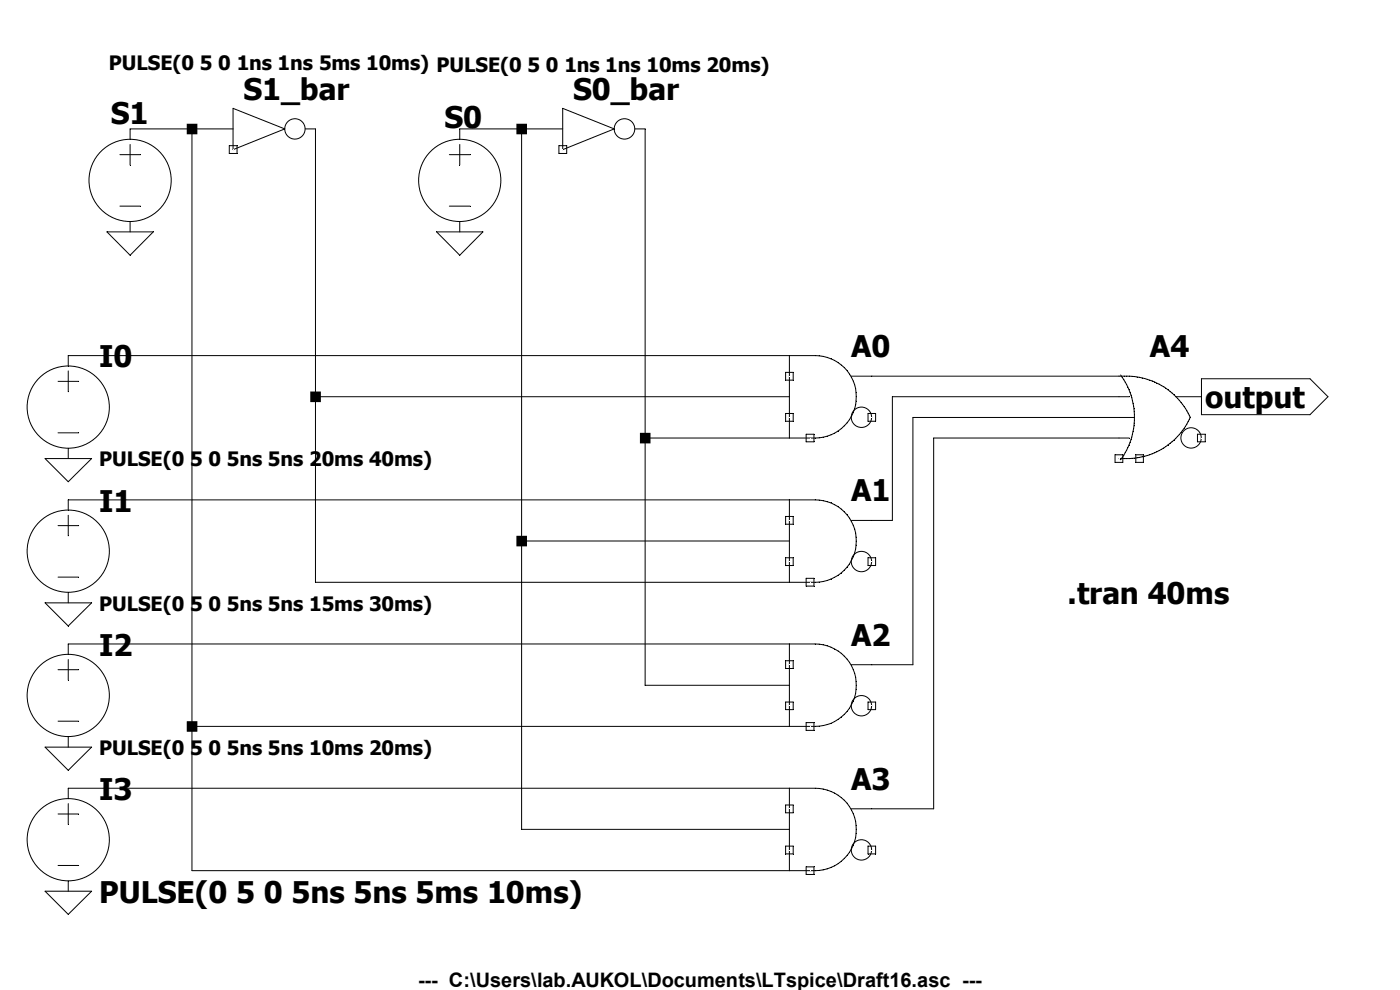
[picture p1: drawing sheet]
Version 4.1
SHEET 1 1096 980
WIRE 176 64 128 64
WIRE 208 64 176 64
WIRE 432 64 384 64
WIRE 464 64 432 64
WIRE 640 240 80 240
WIRE 896 256 704 256
WIRE 272 272 272 64
WIRE 640 272 272 272
WIRE 896 272 720 272
WIRE 896 288 736 288
WIRE 528 304 528 64
WIRE 640 304 528 304
WIRE 896 304 752 304
WIRE 640 352 80 352
WIRE 720 368 720 272
WIRE 720 368 704 368
WIRE 432 384 432 64
WIRE 640 384 432 384
WIRE 272 416 272 272
WIRE 640 416 272 416
WIRE 640 464 80 464
WIRE 736 480 736 288
WIRE 736 480 704 480
WIRE 528 496 528 304
WIRE 640 496 528 496
WIRE 176 528 176 64
WIRE 640 528 176 528
WIRE 640 576 80 576
WIRE 752 592 752 304
WIRE 752 592 704 592
WIRE 432 608 432 384
WIRE 640 608 432 608
WIRE 176 640 176 528
WIRE 640 640 176 640
FLAG 80 320 0
FLAG 384 144 0
FLAG 80 432 0
FLAG 80 544 0
FLAG 80 656 0
FLAG 128 144 0
FLAG 960 272 output
IOPIN 960 272 Out
SYMBOL voltage 128 48 R0
WINDOW 0 -15 3 Left 2
WINDOW 3 108 -36 Center 1
WINDOW 123 0 0 Left 0
WINDOW 39 0 0 Left 0
SYMATTR InstName S1
SYMATTR Value PULSE(0 5 0 1ns 1ns 5ms 10ms)
SYMBOL voltage 384 48 R0
WINDOW 0 -12 6 Left 2
WINDOW 3 -18 -34 Left 1
WINDOW 123 0 0 Left 0
WINDOW 39 0 0 Left 0
SYMATTR InstName S0
SYMATTR Value PULSE(0 5 0 1ns 1ns 10ms 20ms)
SYMBOL Digital\\inv 208 0 R0
SYMATTR InstName S1_bar
SYMBOL Digital\\inv 464 0 R0
SYMATTR InstName S0_bar
SYMBOL Digital\\and 672 208 R0
SYMATTR InstName A0
SYMBOL Digital\\and 672 320 R0
SYMATTR InstName A1
SYMBOL Digital\\and 672 432 R0
SYMATTR InstName A2
SYMBOL Digital\\and 672 544 R0
SYMATTR InstName A3
SYMBOL voltage 80 224 R0
WINDOW 3 24 96 Left 1
WINDOW 123 0 0 Left 0
WINDOW 39 0 0 Left 0
SYMATTR Value PULSE(0 5 0 5ns 5ns 20ms 40ms)
SYMATTR InstName I0
SYMBOL voltage 80 336 R0
WINDOW 3 24 96 Left 1
WINDOW 123 0 0 Left 0
WINDOW 39 0 0 Left 0
SYMATTR Value PULSE(0 5 0 5ns 5ns 15ms 30ms)
SYMATTR InstName I1
SYMBOL voltage 80 448 R0
WINDOW 3 24 96 Left 1
WINDOW 123 0 0 Left 0
WINDOW 39 0 0 Left 0
SYMATTR Value PULSE(0 5 0 5ns 5ns 10ms 20ms)
SYMATTR InstName I2
SYMBOL voltage 80 560 R0
WINDOW 123 0 0 Left 0
WINDOW 39 0 0 Left 0
SYMATTR InstName I3
SYMATTR Value PULSE(0 5 0 5ns 5ns 5ms 10ms)
SYMBOL Digital\\or 928 224 R0
SYMATTR InstName A4
TEXT 856 424 Left 2 !.tran 40ms
